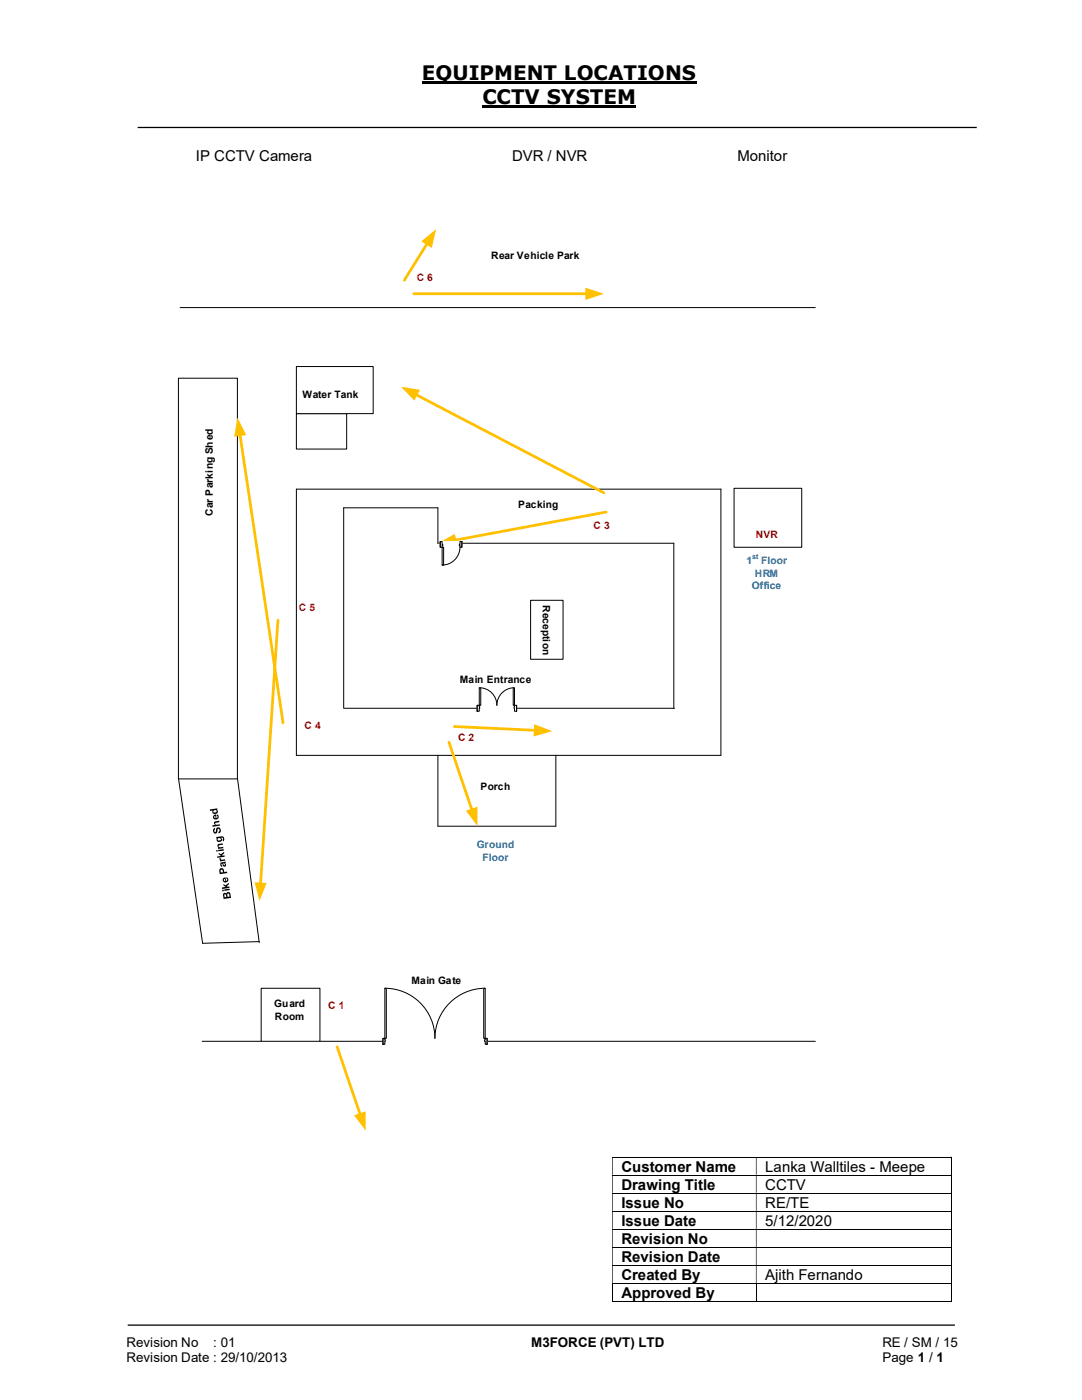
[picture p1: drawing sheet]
<svg xmlns="http://www.w3.org/2000/svg" width="216mm" height="279mm" viewBox="0 0 216 279" stroke-linecap="round" stroke-linejoin="round" font-family="sans-serif">
<path d="M84.2 16.5h54.8M96.3 21.3h30.7" fill="none" stroke="#000" stroke-width=".42"/>
<path d="M27.5 25.4h167.4M25.5 264.5h165" fill="none" stroke="#000" stroke-width=".25"/>
<g fill="none" stroke="#000" stroke-width=".2">
<path d="M35.9 61.4h126.8M59.1 97.6h84.7v53.1h-84.7zM87.4 108.4v-7.1h-18.8v40.1M134.5 108.4v33M35.6 155.2l4.8 33.1 11.3-.4M68.7 141.4h65.9M87.4 150.7v14.2h23.5v-14.2M40.3 207.8h122.4M122.1 230.9h67.6M122.1 234.5h67.6M122.1 238.1h67.6M189.8 231v3.4"/>
<path d="M189.8 234.6v3.4M189.8 238.2v3.4M122.1 241.7h67.6M122.1 245.3h67.6M122.1 249h67.6M122.1 252.5h67.6M122.1 256.1h67.6M122.1 259.8h28.7M122.2 256.2v3.6M150.9 256.2v3.6M151 259.8h38.7M189.8 241.8v3.4"/>
<path d="M189.8 245.4v3.5M189.8 249v3.5M189.8 252.6v3.4M189.8 256.2v3.6"/>
</g>
<g fill="#000">
<path d="M189.7 230.8h.2v.2h-.2zM122.1 231h.2v3.4h-.2zM150.8 231h.2v3.4h-.2z" fill-rule="evenodd"/>
<path d="M189.7 234.4h.2v.2h-.2zM122.1 234.6h.2v3.4h-.2zM150.8 234.6h.2v3.4h-.2z" fill-rule="evenodd"/>
<path d="M189.7 238h.2v.2h-.2zM122.1 238.2h.2v3.4h-.2zM150.8 238.2h.2v3.4h-.2z" fill-rule="evenodd"/>
<path d="M189.7 241.6h.2v.2h-.2zM122.1 241.8h.2v3.4h-.2zM150.8 241.8h.2v3.4h-.2z" fill-rule="evenodd"/>
<path d="M189.7 245.2h.2v.2h-.2zM122.1 245.4h.2v3.5h-.2zM150.8 245.4h.2v3.5h-.2z" fill-rule="evenodd"/>
<path d="M189.7 248.9h.2v.1h-.2zM122.1 249h.2v3.5h-.2zM150.8 249h.2v3.5h-.2z" fill-rule="evenodd"/>
<path d="M189.7 252.5h.2v.1h-.2zM122.1 252.6h.2v3.4h-.2zM150.8 252.6h.2v3.4h-.2z" fill-rule="evenodd"/>
</g>
<path d="M189.7 256h.2v.2h-.2zM189.7 259.7h.2v.1h-.2z" fill="#000"/>
<path d="M59.1 82.5h10.1v7.1h-10.1z" fill="#fff"/>
<path d="M59.1 82.5h10.1v7.1h-10.1z" fill="none" stroke="#000" stroke-width=".2"/>
<path d="M59.1 73.2h15.4v9.3h-15.4z" fill="#fff"/>
<path d="M59.1 73.2h15.4v9.3h-15.4zM87.4 108.4h47.1" fill="none" stroke="#000" stroke-width=".2"/>
<path d="M35.6 75.5h11.8v79.9h-11.8z" fill="#fff"/>
<path d="M35.6 75.5h11.8v79.9h-11.8zM47.4 155.2l4.3 32.9" fill="none" stroke="#000" stroke-width=".2"/>
<path d="M52.1 197.2h11.7v10.6h-11.7z" fill="#fff"/>
<path d="M52.1 197.2h11.7v10.6h-11.7z" fill="none" stroke="#000" stroke-width=".2"/>
<path d="M83 78.7l37.5 19.6" fill="none" stroke="#ffc000" stroke-width=".55"/>
<path d="M80 77.2l3.8 .6-1.1 2.2z" fill="#ffc000"/>
<path d="M95.2 140.7h7.9v1.3h-7.9z" fill="#fff"/>
<path d="M95.2 140.7h7.9v1.3h-7.9z" fill="none" stroke="#fff" stroke-width=".2"/>
<path d="M102.7 140.8v1.1h.4v-1.1zM95.2 140.8h.4v1.1h-.4z" fill-rule="evenodd" fill="#fff"/>
<path d="M95.6 141.1v-.3h-.4v1.1h.4v-.5M102.7 141.1v-.3h.4v1.1h-.4v-.5" fill="none" stroke="#000" stroke-width=".2"/>
<path d="M102.6 141.1l.1 .3zM95.6 141.1l.1 .3z" fill-rule="evenodd" fill="#fff"/>
<path d="M95.6 137.2a3.5 3.5 0 0 1 3.5 3.6 3.5 3.5 0 0 1 3.6-3.6M95.2 140.8v1.1M95.6 141.1v.3M102.7 141.1v.3M103.1 140.8v1.1" fill="none" stroke="#000" stroke-width=".2"/>
<path d="M95.6 137.2h.3v3.6h-.3z" fill-rule="evenodd" fill="#fff"/>
<path d="M95.6 137.2h.3v3.6h-.3z" fill="none" stroke="#000" stroke-width=".2"/>
<path d="M102.4 137.2h.3v3.6h-.3z" fill-rule="evenodd" fill="#fff"/>
<path d="M102.4 137.2h.3v3.6h-.3z" fill="none" stroke="#000" stroke-width=".2"/>
<path d="M120.9 102.2l-30.2 5.6" fill="none" stroke="#ffc000" stroke-width=".55"/>
<path d="M87.4 108.4l3.4-1.8 .4 2.4z" fill="#ffc000"/>
<path d="M55.5 123.8l-3.5 52.6" fill="none" stroke="#ffc000" stroke-width=".55"/>
<path d="M50.8 176.1l2.4 .1-1.4 3.6z" fill="#ffc000"/>
<path d="M47.9 86.7l8.6 57.5" fill="none" stroke="#ffc000" stroke-width=".55"/>
<path d="M47.4 83.4l1.7 3.4-2.4 .4z" fill="#ffc000"/>
<path d="M90.7 145l16.1 .8" fill="none" stroke="#ffc000" stroke-width=".55"/>
<path d="M106.6 144.5l3.6 1.4-3.7 1.1z" fill="#ffc000"/>
<path d="M89.6 148.1l4.6 13.6" fill="none" stroke="#ffc000" stroke-width=".55"/>
<path d="M93 161.8l2.2-.8 .1 3.9z" fill="#ffc000"/>
<path d="M105.9 119.8h6.5v11.8h-6.5z" fill="#fff"/>
<path d="M105.9 119.8h6.5v11.8h-6.5z" fill="none" stroke="#000" stroke-width=".2"/>
<path d="M76.4 207.2h20.8v1.2h-20.8z" fill="#fff"/>
<path d="M76.4 207.2h20.8v1.2h-20.8z" fill="none" stroke="#fff" stroke-width=".2"/>
<path d="M96.8 207.2v1.2h.4v-1.2zM76.4 207.2h.4v1.2h-.4z" fill-rule="evenodd" fill="#fff"/>
<path d="M76.8 207.5v-.3h-.4v1.2h.4v-.6M96.8 207.5v-.3h.4v1.2h-.4v-.6" fill="none" stroke="#000" stroke-width=".2"/>
<path d="M96.7 207.5v.3h.1v-.3zM76.8 207.5l.1 .3z" fill-rule="evenodd" fill="#fff"/>
<path d="M76.8 197.2a10 10 0 0 1 10 10 10 10 0 0 1 10-10M76.4 207.2v1.2M76.8 207.5v.3M96.8 207.5h-.1v.3h.1M97.2 207.2v1.2" fill="none" stroke="#000" stroke-width=".2"/>
<path d="M76.8 197.2h.3v10h-.3z" fill-rule="evenodd" fill="#fff"/>
<path d="M76.8 197.2h.3v10h-.3z" fill="none" stroke="#000" stroke-width=".2"/>
<path d="M96.5 197.2h.3v10h-.3z" fill-rule="evenodd" fill="#fff"/>
<path d="M96.5 197.2h.3v10h-.3z" fill="none" stroke="#000" stroke-width=".2"/>
<path d="M67.3 208.9l4.6 13.6" fill="none" stroke="#ffc000" stroke-width=".55"/>
<path d="M70.7 222.6l2.2-.8 .1 3.9z" fill="#ffc000"/>
<path d="M85.3 48.6l-4.6 7.3" fill="none" stroke="#ffc000" stroke-width=".55"/>
<path d="M84.1 48.2l2.9-2.5-.9 3.8z" fill="#ffc000"/>
<path d="M82.5 58.6h34.6" fill="none" stroke="#ffc000" stroke-width=".55"/>
<path d="M116.8 57.4l3.7 1.2-3.7 1.3z" fill="#ffc000"/>
<path d="M146.5 97.5h13.5v11.7h-13.5z" fill="#fff"/>
<path d="M146.5 97.5h13.5v11.7h-13.5z" fill="none" stroke="#000" stroke-width=".2"/>
<path d="M87.8 108h4.4v1.3h-4.4z" fill="#fff"/>
<path d="M87.8 108h4.4v1.3h-4.4z" fill="none" stroke="#fff" stroke-width=".2"/>
<path d="M87.8 108.1v1.1h.4v-1.1zM91.8 108.1h.4v1.1h-.4z" fill-rule="evenodd" fill="#fff"/>
<path d="M88.2 108.6v-.5h-.4v1.1h.4v-.3M91.8 108.6v-.5h.4v1.1h-.4v-.3" fill="none" stroke="#000" stroke-width=".2"/>
<path d="M88.2 108.6v.3h.1v-.3zM91.7 108.6h.1v.3h-.1z" fill-rule="evenodd" fill="#fff"/>
<path d="M87.8 108.1v1.1M88.2 108.6h.1v.3h-.1M91.8 108.6h-.1v.3h.1M91.8 109.2a3.6 3.6 0 0 1-3.6 3.6M92.2 108.1v1.1" fill="none" stroke="#000" stroke-width=".2"/>
<path d="M88.2 109.2h.3v3.6h-.3z" fill-rule="evenodd" fill="#fff"/>
<path d="M88.2 109.2h.3v3.6h-.3z" fill="none" stroke="#000" stroke-width=".2"/>
<path d="M44.6 178.3l.2-.1 .4 .2a.46 .46 0 0 1 .6-.3 .46 .46 0 0 1 .2 .6l.1 .5-1.5 .2zM44.8 178.5v.6l.4-.1-.1-.5zM45.4 178.4v.6l.4-.1-.1-.4a.2 .2 0 0 0-.1-.2 .2 .2 0 0 0-.2 .1zM44.3 177.6l.3-.1 .1 .3-.3 .1zM44.7 177.5l1.1-.1v.2l-1 .2zM44.6 176.4l.4 .3 .6-.5 .1 .3-.4 .3 .5 .1v.3l-1.5 .2v-.3l.7-.1-.4-.3zM44.5 175.3l.5-.2 .1 .7a.21 .21 0 0 0 .3-.2 .21 .21 0 0 0-.2-.2v-.3a.53 .53 0 0 1 .3 .7 .53 .53 0 0 1-.8 .3 .53 .53 0 0 1-.2-.8zM44.7 175.5v.2l.3 .1-.1-.4zM43.9 173.4a.56 .56 0 0 1 .7 0 .56 .56 0 0 1 .1 .6l.6-.1v.3l-1.4 .3-.1-.7zM44.1 173.6v.5h.4l-.1-.4zM44 172.2l1-.3v.3l-.1 .1a.38 .38 0 0 1 .2 .5 .38 .38 0 0 1-.5 .1 .38 .38 0 0 1-.2-.4l-.1-.2a.19 .19 0 0 0-.1 .2 .19 .19 0 0 0 .2 .2l-.1 .3-.2-.1zM44.5 172.5a.2 .2 0 0 0 .4 0 .2 .2 0 0 0-.4 0zM43.8 171.2l.3 .1v.3l.8-.1 .1 .2-1.1 .2v-.2h.1l-.2-.2zM43.6 170.2l.5 .3 .6-.5v.3l-.4 .3 .1 .2 .4-.1v.3l-1.5 .2v-.3l.8-.1-.4-.3zM43.1 169.7l.3-.1v.3l-.2 .1zM43.5 169.6l1.1-.1 .1 .3-1.1 .1zM43.5 168.5l.9-.2 .1 .3-.7 .1a.21 .21 0 0 0-.2 .3 .21 .21 0 0 0 .3 .1l.6-.1 .1 .3-1.1 .1v-.2h.1l-.2-.4zM43.1 167l1-.1a.52 .52 0 0 1 .6 .4 .52 .52 0 0 1-.3 .6l.1-.4a.22 .22 0 0 0 0-.2 .22 .22 0 0 0-.3-.1h-.1a.51 .51 0 0 1 0 .8 .51 .51 0 0 1-.8-.2l-.1-.3 .1-.2h-.1zM43.5 167.4a.29 .29 0 0 0 .5 0 .29 .29 0 0 0-.5 0zM42.7 165.3l.2-.1v.3a.26 .26 0 0 0-.2 .3 .26 .26 0 0 0 .4 .2 .69 .69 0 0 1 .5-.9 .65 .65 0 0 1 .5 .6 .65 .65 0 0 1-.5 .6v-.3a.28 .28 0 0 0 .3-.3 .28 .28 0 0 0-.5-.2 .57 .57 0 0 1-.1 .6 .57 .57 0 0 1-.6 .2l-.2-.4zM42.8 164l.9-.2 .1 .3-.9 .2a.27 .27 0 0 0 .1 .3 .27 .27 0 0 0 .3 0l.6-.1v.3l-1.5 .2v-.3l.5-.1-.2-.3zM42.6 162.7l.5-.2 .1 .7h.1l.1-.2-.2-.2 .1-.3a.54 .54 0 0 1 .3 .7 .54 .54 0 0 1-.8 .3 .54 .54 0 0 1-.2-.8zM42.8 162.9v.3l.2 .1v-.4zM41.9 161.5l1.4-.2 .1 .3h-.2a.51 .51 0 0 1 .1 .7 .51 .51 0 0 1-.6 .1 .51 .51 0 0 1-.2-.6h-.6zM42.6 161.8v.1a.3 .3 0 0 0 .3 .2 .3 .3 0 0 0 .2-.4z" fill="#000"/>
<g font-size="4">
<text x="84.2" y="16">EQUIPMENT LOCATIONS</text>
<text x="96.3" y="20.8">CCTV SYSTEM</text>
</g>
<g font-size="3">
<text x="39.1" y="32.1">IP CCTV Camera</text>
<text x="102.2" y="32.1">DVR / NVR</text>
<text x="147.1" y="32.1">Monitor</text>
<text x="124" y="233.8">Customer Name</text>
<text x="152.7" y="233.8">Lanka Walltiles - Meepe</text>
<text x="124" y="237.4">Drawing Title</text>
<text x="152.7" y="237.4">CCTV</text>
<text x="124" y="241">Issue No</text>
<text x="124" y="244.6">Issue Date</text>
<text x="152.7" y="241">RE/TE</text>
<text x="152.7" y="244.6">5/12/2020</text>
<text x="124" y="248.2">Revision No</text>
<text x="124" y="251.8">Revision Date</text>
<text x="124" y="255.4">Created By</text>
<text x="152.7" y="255.4">Ajith Fernando</text>
<text x="124" y="259">Approved By</text>
</g>
<g font-size="2.7">
<text x="25.2" y="268.8">Revision No</text>
<text x="42.6" y="268.8">: 01</text>
<text x="106" y="268.8">M3FORCE (PVT) LTD</text>
<text x="176.1" y="268.8">RE / SM / 15</text>
<text x="25.2" y="271.8">Revision Date : 29/10/2013</text>
<text x="176.1" y="271.8">Page 1 / 1</text>
</g>
<g font-size="2">
<text x="98" y="51.7">Rear Vehicle Park</text>
<text x="60.4" y="79.4">Water Tank</text>
<text x="103.4" y="101.4">Packing</text>
<text x="42.5" y="103" transform="rotate(-90 42.5 103)">Car Parking Shed</text>
<text x="108.3" y="120.7" transform="rotate(90 108.3 120.7)">Reception</text>
<text x="91.8" y="136.4">Main Entrance</text>
<text x="95.9" y="157.6">Porch</text>
<text x="82.1" y="196.4">Main Gate</text>
<text x="54.7" y="201">Guard</text>
<text x="54.9" y="203.5">Room</text>
</g>
<g font-size="2" fill="#c00000">
<text x="83.1" y="56.1">C 6</text>
<text x="118.4" y="105.5">C 3</text>
<text x="150.8" y="107.3">NVR</text>
<text x="59.6" y="122">C 5</text>
<text x="60.8" y="145.5">C 4</text>
<text x="91.4" y="147.8">C 2</text>
<text x="65.5" y="201.4">C 1</text>
</g>
<g font-size="2" fill="#0070c0">
<text x="148.9" y="112.6">1</text>
<text x="151.8" y="112.6">Floor</text>
<text x="150" y="117.6">Office</text>
<text x="150.6" y="115.1">HRM</text>
<text x="95.1" y="169.3">Ground</text>
<text x="96.3" y="171.7">Floor</text>
</g>
<text font-size="1.4" fill="#0070c0" x="150.1" y="111.6">st</text>
</svg>
